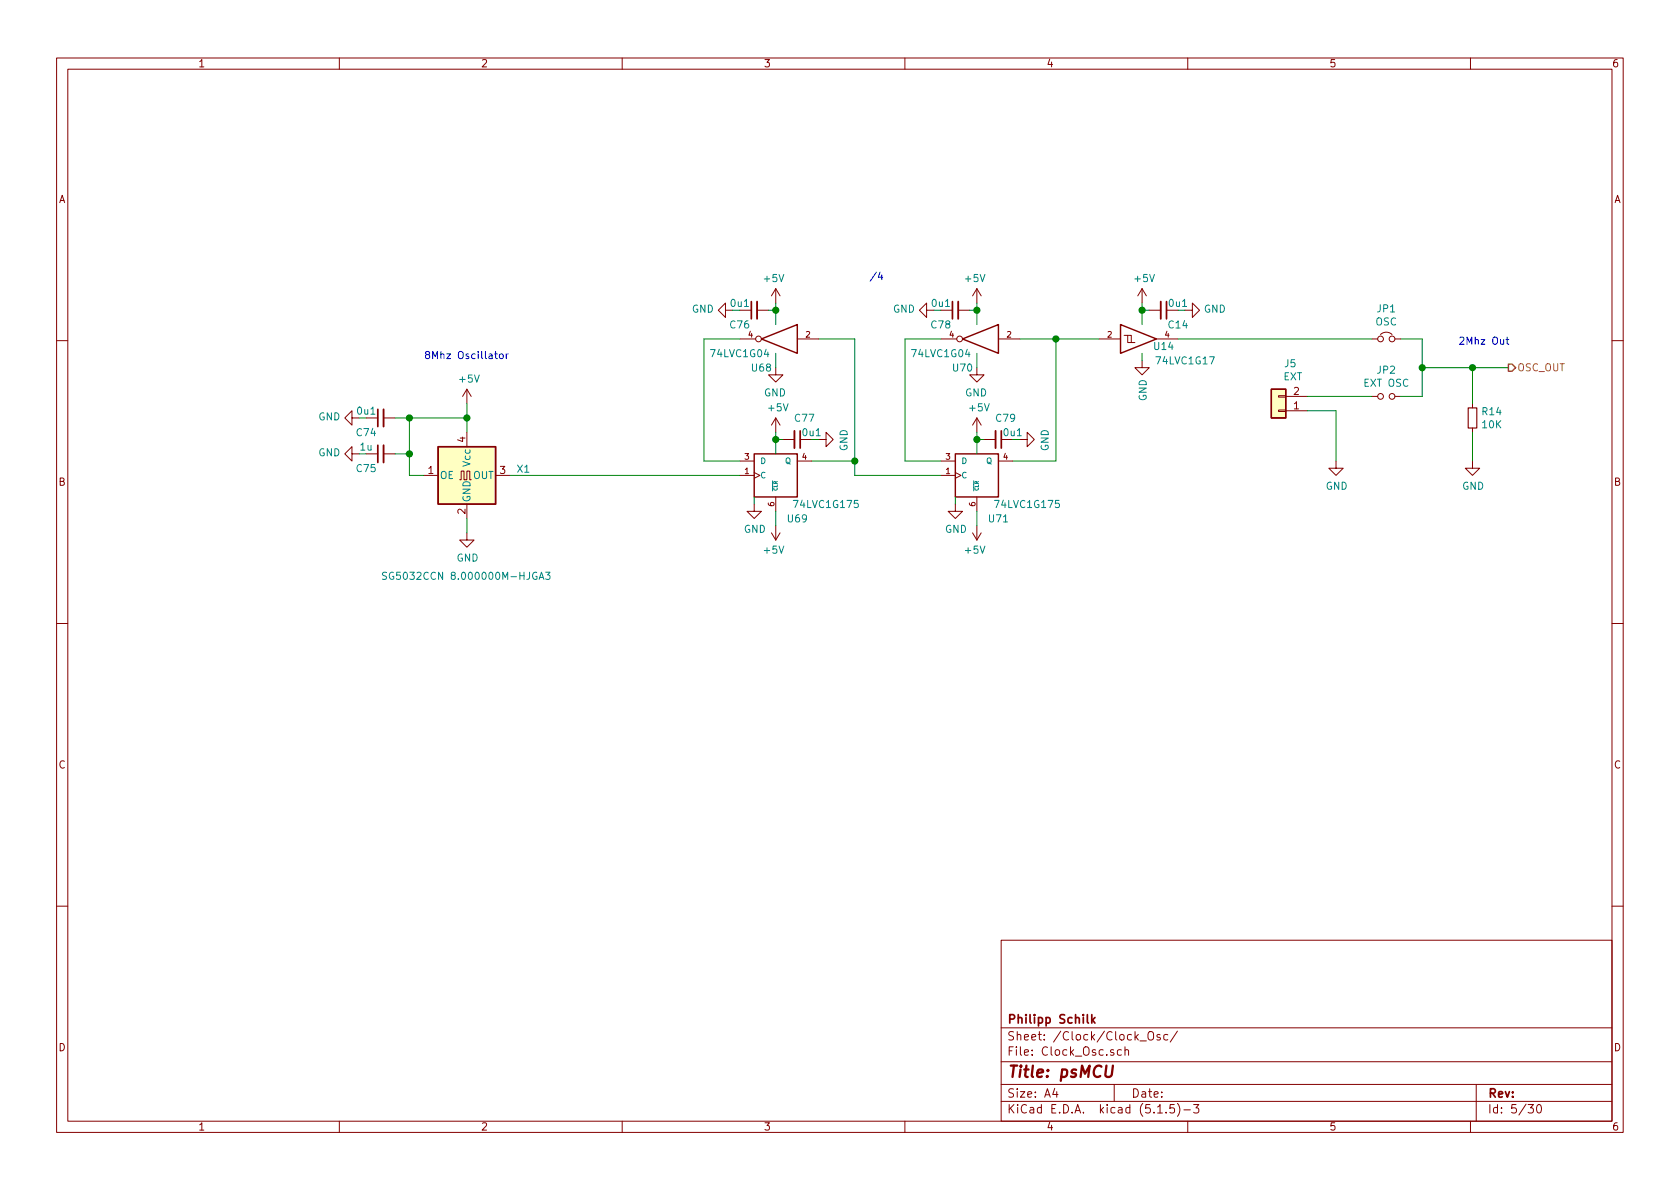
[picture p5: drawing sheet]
<svg xmlns="http://www.w3.org/2000/svg" width="297mm" height="210mm" viewBox="0 0 297 210" stroke-linecap="round" stroke-linejoin="round" font-family="sans-serif">
<g fill="none" stroke="#840000" stroke-width=".18">
<path d="M10 10.3h277v189.9h-277zM12 12.2h273v186.1h-273zM60 10.3v1.9M110 10.3v1.9M160 10.3v1.9M210 10.3v1.9M260 10.3v1.9M128.3 54.9v1.2l-1.3-1.2 1.3-1.3v1.3h1.2M130.8 54.9h2M130.8 59.9h2.8M133.9 54.9h2M137.2 51v2.6"/>
<path d="M137.2 51l.7 1.3M137.2 51l-.8 1.3M141 59.9h3.8M163.8 54.9v1.2l-1.2-1.2 1.2-1.3v1.3h1.3M166.4 54.9h2M166.4 59.9h2.8M169.4 54.9h2M172.7 51l.8 1.3M172.7 51v2.6M172.7 51l-.7 1.3M176.5 59.9h3.8M194.3 59.9h3.8"/>
<path d="M198.8 59.3h.6v1.3h1.3M199.4 59.3h.6v1.3M201.9 51l-.7 1.3M201.9 51v2.6M201.9 51l.8 1.3M203.2 54.9h2M204.5 59.9h3.8M209.5 54.9h1.3v-1.3l1.3 1.3-1.3 1.2v-1.2M242.6 59.9h1M244.1 59.2a1.41 1.41 0 0 1 2 0M246.6 59.9h1M10 60.2h2"/>
<path d="M62.2 73.9v1.3l-1.2-1.3 1.2-1.3v1.3h1.3M64.8 73.9h2M67.8 73.9h2M82.5 68.8v2.6M82.5 76.4v2.6M82.5 68.8l-.7 1.3M82.5 68.8l.8 1.3M137.2 65v1.3h-1.3l1.3 1.3 1.2-1.3h-1.2M137.2 73.9v2.5M137.2 73.9l-.8 1.3M137.2 73.9l.7 1.3M138.4 77.7h2.1"/>
<path d="M144.8 77.7h1.2v1.3l1.3-1.3-1.3-1.3v1.3M172.7 65v1.3h-1.3l1.3 1.3 1.3-1.3h-1.3M172.7 73.9v2.5M172.7 73.9l-.7 1.3M172.7 73.9l.8 1.3M174 77.7h2M180.3 77.7h1.3v1.3l1.3-1.3-1.3-1.3v1.3M201.9 63.7v1.3h1.3l-1.3 1.3-1.2-1.3h1.2M226.1 70h1.2v.2h-1.2zM226.1 72.5h1.2v.3h-1.2zM227.3 72.6h3.8M227.3 70.1h3.8"/>
<path d="M242.6 70.1h1M246.6 70.1h1M260.3 71.4v.7M260.3 75.7v.7M285 60.2h2M62.2 80.3v1.2l-1.2-1.2 1.2-1.3v1.3h1.3M64.8 80.3h2M67.8 80.3h2M74.9 84.1h2.6M81.3 84.8h.2v-1.5h.5v1.5h.5v-1.5h.6v1.5h.2M82.5 94.2v1.3h1.3l-1.3 1.3-1.2-1.3h1.2M82.5 89.1v2.6"/>
<path d="M87.6 84.1h2.6M130.8 84.1h2.5M130.8 81.5h2.5M133.3 83.6l1.1 .5-1.1 .5M133.3 89.1v1.3h1.3l-1.3 1.3-1.2-1.3h1.2M136.4 94.2l.8 1.3M137.2 87.9v2.5M137.2 93v2.5M137.9 94.2l-.7 1.3M141 81.5h2.5M166.4 84.1h2.5M166.4 81.5h2.5"/>
<path d="M168.9 83.6l1 .5-1 .5M168.9 89.1v1.3h1.3l-1.3 1.3-1.3-1.3h1.3M172 94.2l.7 1.3M172.7 87.9v2.5M172.7 93v2.5M173.5 94.2l-.8 1.3M176.5 81.5h2.6M236.2 81.5v1.3h1.3l-1.3 1.3-1.3-1.3h1.3M260.3 81.5v1.3h1.3l-1.3 1.3-1.2-1.3h1.2M10 110.3h2M285 110.3h2M10 160.2h2"/>
<path d="M177 166.3h108v32h-108zM285 160.2h2M60 198.3v1.9M110 198.3v1.9M160 198.3v1.9M177 194.8h108M177 191.8h108M177 187.8h108M177 181.8h108M186.5 192.5l-.4 1h1M186.8 193v1M197 191.8v3"/>
<path d="M198.3 185.7l-.5-.1-.2 .3v.6l.2 .1 .5-.1M198.9 185.7l.2-.1 .4 .1v.9M198.9 185.1v1.5M201.5 184.1h1.2M203.2 182.5a.5 .5 0 0 1 .5 0 .5 .5 0 0 1 .3 .4v.5a.5 .5 0 0 1-.5 .5 .5 .5 0 0 1-.5-.5v-.5zM204.7 196.8h.8M205.1 183l-.4-.1-.2 .2 .1 .3 .5 .1v.3h-.6M206.2 196.7v.1M206.5 183l-.5-.1-.2 .3v.6l.2 .1 .5-.1M207.6 195.3h-.7l-.1 .7 .2-.1 .5 .1 .2 .2-.1 .5-.2 .1-.6-.1M208.2 195.1a1.71 1.71 0 0 1 0 2.3M208.2 182.3l-1.3 2"/>
<path d="M209.3 196.3h1.2M210 198.3v1.9M211 195.3h1l-.5 .6 .4 .1v.7l-.2 .1-.7-.1M260 198.3v1.9M261 191.8v6.5M270.2 195.3h.9l-.5 .6 .4 .1v.7l-.2 .1-.6-.1M271.8 195.5l.4-.2a.94 .94 0 0 1 0 1.5 .79 .79 0 0 1-.4-1.3z"/>
<circle cx="134.1" cy="59.9" r=".51"/>
<circle cx="169.7" cy="59.9" r=".51"/>
<circle cx="244.1" cy="59.9" r=".51"/>
<circle cx="246.1" cy="59.9" r=".51"/>
<circle cx="244.1" cy="70.1" r=".51"/>
<circle cx="246.1" cy="70.1" r=".51"/>
</g>
<path d="M195.6 188.4l-.2 1.7 .2 .2a.66 .66 0 0 0 1-.2l.2-1.7" fill="none" stroke="#840000" stroke-width=".41"/>
<path d="M132.8 53.3v3.1M168.4 53.3v3.1M206.2 53.3v3.1M66.8 72.4v3M66.8 78.7v3.1M141.5 76.2v3M177 76.2v3M192.3 179.4v1.3l.2 .2M193 179.4v1.5M193.6 179.9l-.6 .6M193.2 180.4l.4 .5" fill="none" stroke="#840000" stroke-width=".3"/>
<path d="M133.9 53.3v3.1M169.4 53.3v3.1M205.2 53.3v3.1M67.8 72.4v3M67.8 78.7v3.1M140.5 76.2v3M176 76.2v3" fill="none" stroke="#840000" stroke-width=".33"/>
<g fill="#ffffc2" stroke="#ffffc2" stroke-width=".18">
<path d="M77.5 79h10.1v10.1h-10.1z"/>
<path d="M224.8 68.8h2.5v5.1h-2.5z"/>
</g>
<path d="M134.6 59.9l6.4-2.5v5.1zM170.2 59.9l6.3-2.5v5.1zM198.1 57.4l6.4 2.5-6.4 2.6zM77.5 79h10.1v10.1h-10.1zM224.8 68.8h2.5v5.1h-2.5zM133.3 80.3h7.7v7.6h-7.7zM168.9 80.3h7.6v7.6h-7.6z" fill="none" stroke="#840000" stroke-width=".25"/>
<path d="M68.4 101.3l-.5-.1-.2 .1-.1 .2 .1 .2 .5 .2 .2 .3-.3 .3-.5-.1M69.5 101.3a.59 .59 0 0 0-.7 .5 .59 .59 0 0 0 .7 .6l.1-.5h-.2M95.3 102.5l.4-1.3 .5 1.3M95.4 102.1h.6M96.5 101.2h.8l-.5 .5 .4 .1 .1 .4-.3 .3-.5-.2" fill="none" stroke="#008484" stroke-width=".18"/>
<path d="M259.6 72.1h1.5v3.6h-1.5z" fill="none" stroke="#840000" stroke-width=".2"/>
<g fill="none" stroke="#008400" stroke-width=".18">
<path d="M130.8 59.9h-6.3v21.6h6.3M135.9 54.9h1.3M137.2 53.6v3.8M144.8 59.9h6.3v24.2h15.3M166.4 59.9h-6.4v21.6h6.4M171.4 54.9h1.3M172.7 53.6v3.8M180.3 59.9h14M186.7 59.9v21.6h-7.6M201.9 54.9h1.3M201.9 53.6v3.8M208.3 59.9h34.3"/>
<path d="M247.6 59.9h3.9v10.2h-3.9M69.8 73.9h12.7M72.4 73.9v10.2h2.5M82.5 71.4v5M137.2 62.5v2.5M137.2 76.4v3.9M137.2 77.7h1.2M172.7 62.5v2.5M172.7 76.4v3.9M172.7 77.7h1.3M201.9 62.5v1.2M231.1 70.1h11.5"/>
<path d="M231.1 72.6h5.1v8.9M251.5 65h15.2M260.3 65v6.4M260.3 76.4v5.1M69.8 80.3h2.6M82.5 91.7v2.5M90.2 84.1h40.6M133.3 87.9v1.2M137.2 90.4v2.6M143.5 81.5h7.6M168.9 87.9v1.2M172.7 90.4v2.6"/>
</g>
<path d="M266.7 64.4h.6l.7 .6-.7 .7h-.6z" fill="none" stroke="#848400" stroke-width=".25"/>
<path d="M154.9 48.1l-1.1 1.7M155.6 48.1l-.3 .9h.8M155.9 48.6v.8M266.5 59.6v1.1l.3 .2M87.5 62.6h.4M87.6 62.1v1.1l.3 .2M88.4 62.6h.3l.3 .2-.2 .6h-.3l-.2-.2zM89.5 62.6v.8M89.9 62.6l-.4 .2M266.3 60h.5" fill="none" stroke="#0000c2" stroke-width=".18"/>
<g fill="#008400" stroke="#008400" stroke-width=".25">
<circle cx="260.3" cy="65" r=".51"/>
<circle cx="82.6" cy="73.9" r=".51"/>
<circle cx="201.9" cy="54.9" r=".51"/>
<circle cx="186.7" cy="59.9" r=".51"/>
<circle cx="251.5" cy="65" r=".51"/>
<circle cx="72.4" cy="73.9" r=".51"/>
<circle cx="151.1" cy="81.5" r=".51"/>
<circle cx="72.4" cy="80.3" r=".51"/>
<circle cx="137.2" cy="77.7" r=".51"/>
<circle cx="172.7" cy="54.9" r=".51"/>
<circle cx="137.2" cy="54.9" r=".51"/>
<circle cx="172.7" cy="77.7" r=".51"/>
</g>
<text font-size="2.8" fill="#840000" x="178" y="190.5">Title: psMCU</text>
<g font-size="2.1" fill="#840000">
<text x="178" y="184">Sheet: /Clock/Clock_Osc/</text>
<text x="178" y="181">Philipp Schilk</text>
<text x="178" y="186.7">File: Clock_Osc.sch</text>
<text x="178" y="196.9">KiCad E.D.A. kicad (5.1.5)-3</text>
<text x="178" y="194.1">Size: A4</text>
<text x="200" y="194.1">Date:</text>
<text x="263" y="194.1">Rev:</text>
<text x="263" y="196.9">Id: 5/30</text>
</g>
<g font-size="1.8" fill="#840000">
<text x="35" y="11.9">1</text>
<text x="85" y="11.9">2</text>
<text x="135" y="11.9">3</text>
<text x="185" y="11.9">4</text>
<text x="235" y="11.9">5</text>
<text x="285" y="11.9">6</text>
<text x="10.4" y="35.9">A</text>
<text x="285.4" y="35.9">A</text>
<text x="228.8" y="69.8">2</text>
<text x="228.8" y="72.4">1</text>
<text x="75.7" y="83.8">1</text>
<text x="82.3" y="78.2" transform="rotate(-90 82.3 78.2)">4</text>
<text x="88.4" y="83.8">3</text>
<text x="10.4" y="85.9">B</text>
<text x="285.4" y="85.9">B</text>
<text x="82.3" y="90.9" transform="rotate(-90 82.3 90.9)">2</text>
<text x="10.4" y="135.9">C</text>
<text x="285.4" y="135.9">C</text>
<text x="10.4" y="185.9">D</text>
<text x="285.4" y="185.9">D</text>
<text x="35" y="199.9">1</text>
<text x="85" y="199.9">2</text>
<text x="135" y="199.9">3</text>
<text x="185" y="199.9">4</text>
<text x="235" y="199.9">5</text>
<text x="285" y="199.9">6</text>
</g>
<g font-size="1.8" fill="#008484">
<text x="135.2" y="49.9">+5V</text>
<text x="170.7" y="49.9">+5V</text>
<text x="200.7" y="49.9">+5V</text>
<text x="122.3" y="55.3">GND</text>
<text x="129.2" y="58.1">C76</text>
<text x="157.9" y="55.3">GND</text>
<text x="164.7" y="58.1">C78</text>
<text x="206.7" y="58.1">C14</text>
<text x="212.9" y="55.3">GND</text>
<text x="243.2" y="57.6">OSC</text>
<text x="243.5" y="55.2">JP1</text>
<text x="125.9" y="63.2">74LVC1G04</text>
<text x="133" y="65.7">U68</text>
<text x="161.4" y="63.2">74LVC1G04</text>
<text x="168.6" y="65.7">U70</text>
<text x="204.1" y="61.9">U14</text>
<text x="204.6" y="64.4">74LVC1G17</text>
<text x="227.2" y="64.9">J5</text>
<text x="81.3" y="67.7">+5V</text>
<text x="135.1" y="70.1">GND</text>
<text x="170.6" y="70.1">GND</text>
<text x="202.7" y="71" transform="rotate(-90 202.7 71)">GND</text>
<text x="226.7" y="67.3">EXT</text>
<text x="241.2" y="68.4">EXT OSC</text>
<text x="243.5" y="66.1">JP2</text>
<text x="56.3" y="74.3">GND</text>
<text x="63.1" y="77.1">C74</text>
<text x="135.9" y="72.7">+5V</text>
<text x="140.6" y="74.6">C77</text>
<text x="171.5" y="72.7">+5V</text>
<text x="176.2" y="74.6">C79</text>
<text x="262.1" y="73.4">R14</text>
<text x="262.1" y="75.7">10K</text>
<text x="56.3" y="80.7">GND</text>
<text x="63.1" y="83.5">C75</text>
<text x="83.2" y="82.4" transform="rotate(-90 83.2 82.4)">Vcc</text>
<text x="91.5" y="83.6">X1</text>
<text x="149.9" y="79.8" transform="rotate(-90 149.9 79.8)">GND</text>
<text x="185.4" y="79.8" transform="rotate(-90 185.4 79.8)">GND</text>
<text x="77.7" y="84.7">OE</text>
<text x="83.2" y="88.9" transform="rotate(-90 83.2 88.9)">GND</text>
<text x="83.6" y="84.7">OUT</text>
<text x="140.6" y="89.8">74LVC1G175</text>
<text x="176.2" y="89.8">74LVC1G175</text>
<text x="234.4" y="86.6">GND</text>
<text x="258.5" y="86.6">GND</text>
<text x="131.5" y="94.2">GND</text>
<text x="139.3" y="92.4">U69</text>
<text x="167.1" y="94.2">GND</text>
<text x="174.9" y="92.4">U71</text>
<text x="80.7" y="99.3">GND</text>
<text x="135.2" y="97.9">+5V</text>
<text x="170.7" y="97.9">+5V</text>
<text x="69.4" y="102.5">SG5032CCN 8.000000M-HJGA3</text>
</g>
<g font-size="1.8" fill="#008400">
<text x="129.3" y="54.3">0u1</text>
<text x="164.8" y="54.3">0u1</text>
<text x="206.8" y="54.3">0u1</text>
<text x="63.2" y="73.3">0u1</text>
<text x="142" y="77.1">0u1</text>
<text x="177.5" y="77.1">0u1</text>
<text x="63.7" y="79.7">1u</text>
</g>
<g font-size="1.8" fill="#0000c2">
<text x="74.9" y="63.5">8Mhz Oscillator</text>
<text x="257.8" y="61">2Mhz Out</text>
</g>
<text font-size="1.8" fill="#848400" x="268.2" y="65.7">OSC_OUT</text>
<g font-size="1.4" fill="#840000">
<text x="132.3" y="59.7">4</text>
<text x="142.5" y="59.7">2</text>
<text x="167.9" y="59.7">4</text>
<text x="178.1" y="59.7">2</text>
<text x="195.8" y="59.7">2</text>
<text x="206" y="59.7">4</text>
<text x="131.7" y="83.8">1</text>
<text x="131.7" y="81.3">3</text>
<text x="141.9" y="81.3">4</text>
<text x="167.3" y="83.8">1</text>
<text x="167.3" y="81.3">3</text>
<text x="177.4" y="81.3">4</text>
<text x="136.9" y="89.5" transform="rotate(-90 136.9 89.5)">6</text>
<text x="172.5" y="89.5" transform="rotate(-90 172.5 89.5)">6</text>
</g>
<g font-size="1.4" fill="#008484">
<text x="134.4" y="82">D</text>
<text x="138.9" y="82">Q</text>
<text x="169.9" y="82">D</text>
<text x="174.4" y="82">Q</text>
<text x="134.4" y="84.6">C</text>
<text x="169.9" y="84.6">C</text>
</g>
<g font-size=".9" fill="#008484">
<text x="137.5" y="86.9" transform="rotate(-90 137.5 86.9)">CLR</text>
<text x="173" y="86.9" transform="rotate(-90 173 86.9)">CLR</text>
</g>
</svg>
